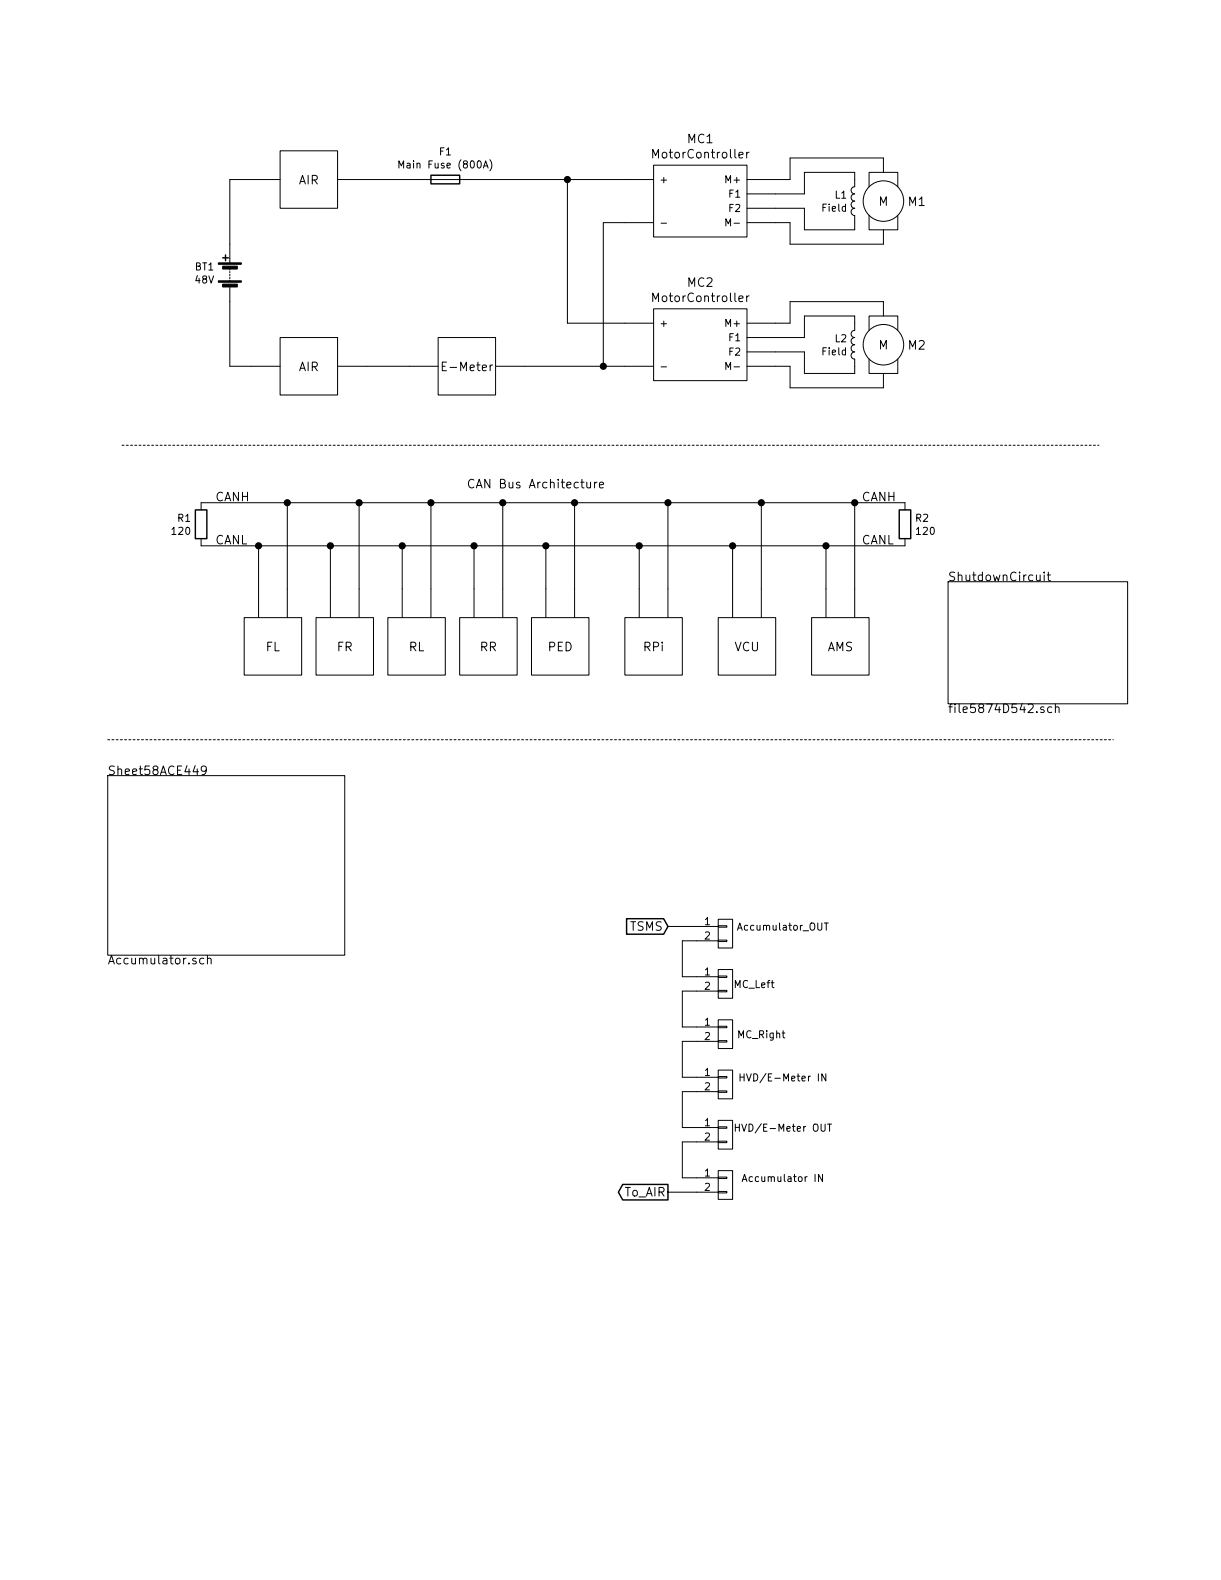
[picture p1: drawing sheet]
<svg xmlns="http://www.w3.org/2000/svg" width="216mm" height="279mm" viewBox="0 0 216 279" stroke-linecap="round" stroke-linejoin="round" font-family="sans-serif">
<g fill="none" stroke="#000" stroke-width=".18">
<path d="M49.5 26.7h10.2v10.1h-10.2zM49.5 31.8h-8.9v14.7M59.7 31.8h55.9M70.5 29.7v-1.3l.5 .9 .4-.9v1.3M85.5 29.7l.4-1.3 .4 1.3M85.6 29.3h.6M86.6 28.2a1.51 1.51 0 0 1 0 2M100.3 31.8v25.4h15.3M115.6 29.2h16.5v12.7h-16.5zM115.6 39.4h-8.9v25.4M116.9 39.5h1M128.3 40v-1.3l.5 .9 .4-.9v1.3"/>
<path d="M129.8 39.5h1M130.7 27.4l.7-.1-.1-.3-.4-.1-.2 .3v.7h.6M132 26.9v1M132.1 34.3h10.1v-3.8h8.9v2.5a.63 .63 0 0 0-.6 .7 .63 .63 0 0 0 .6 .6 .63 .63 0 0 0-.6 .6 .63 .63 0 0 0 .6 .7 .63 .63 0 0 0-.6 .6 .63 .63 0 0 0 .6 .6 .63 .63 0 0 0-.6 .7 .63 .63 0 0 0 .6 .6v2.5h-8.9v-3.8h-10.1M132.1 39.4h7.6v3.8h16.5v-2.6M132.5 26.9l-.3 .1-.2 .2M153.7 38.1v2.5h5v-2.5M153.7 33v-2.5h5v2.5M156.2 30.5v-2.6h-16.5v3.9h-7.6M40.6 50.8v14h8.9M40.6 47.5v.3M40.6 48v.3"/>
<path d="M40.6 48.5v.3M40.6 49v.3M40.6 49.5v.3M49.5 59.7h10.2v10.2h-10.2zM77.5 59.7h10.1v10.2h-10.1zM115.6 54.6h16.5v12.7h-16.5zM130.7 52.8l.7-.1-.1-.3-.4-.1-.2 .3v.7h.6M132 52.3v1M132.1 59.7h10.1v-3.8h8.9v2.5a.63 .63 0 0 0-.6 .7 .63 .63 0 0 0 .6 .6 .63 .63 0 0 0-.6 .6 .63 .63 0 0 0 .6 .7 .63 .63 0 0 0-.6 .6 .63 .63 0 0 0 .6 .6 .63 .63 0 0 0-.6 .7 .63 .63 0 0 0 .6 .6v2.5h-8.9v-3.8h-10.1M132.5 52.3l-.3 .1-.2 .2M153.7 58.4v-2.5h5v2.5M156.2 55.9v-2.6h-16.5v3.9h-7.6"/>
<path d="M59.7 64.8h17.8M87.1 64.5l-.3 .1-.1 .2M87.6 64.8h28M116.9 64.9h1M128.3 65.4v-1.3l.5 .9 .4-.9v1.3M129.8 64.9h1M132.1 64.8h7.6v3.8h16.5v-2.6M153.7 63.5v2.5h5v-2.5M35.6 90.2v-1.3h124.4v1.3M35.6 95.3v1.2h124.4v-1.2M45.7 96.5v12.7M50.8 88.9v20.3"/>
<path d="M58.4 96.5v12.7M63.5 88.9v20.3M71.1 96.5v12.7M76.2 88.9v20.3M83.8 96.5v12.7M88.9 88.9v20.3M96.5 96.5v12.7M101.6 88.9v20.3M103.8 85.3v.8a.38 .38 0 0 0 .6 0M104.4 85.3v1M105.1 85.3v1M105.6 85.3h-.3l-.2 .3"/>
<path d="M106 85.8l.7-.2v-.3h-.5l-.2 .2 .1 .7h.6M113 96.5v12.7M118.1 88.9v20.3M129.5 96.5v12.7M134.6 88.9v20.3M146 96.5v12.7M151.1 88.9v20.3M43.2 109.2h10.1v10.2h-10.1zM55.9 109.2h10.1v10.2h-10.1zM68.6 109.2h10.1v10.2h-10.1zM81.3 109.2h10.1v10.2h-10.1zM94 109.2h10.1v10.2h-10.1z"/>
<path d="M110.5 109.2h10.1v10.2h-10.1zM127 109.2h10.2v10.2h-10.2zM143.5 109.2h10.2v10.2h-10.2zM167.6 102.9h31.8v21.6h-31.8zM183.3 101.7v.8a.38 .38 0 0 0 .6 0M183.9 101.7v1M184.6 101.2v.1M184.6 101.7v1M185.2 101.7h.6M185.4 101.2v1.3l.4 .2M19 137.2h42v31.7h-42zM36.5 136.1l-.3 .3-.5-.1-.1-.2 .1-.5a.48 .48 0 0 1 .7 0 1 1 0 0 1-.4 1.4h-.3"/>
<path d="M184.6 125.1l-.4-.1-.2 .2 .1 .2 .5 .2v.3h-.6M186 125.1a.48 .48 0 0 0-.7 0v.8a.48 .48 0 0 0 .7 0M186.6 125.1h.1a.36 .36 0 0 1 .6 .1v.8M186.6 124.5v1.5M36 169.5a.48 .48 0 0 0-.6 .1v.7a.48 .48 0 0 0 .6 .1M36.7 169.6l.1-.1a.36 .36 0 0 1 .5 .2v.8M36.7 168.9v1.6M118.1 163.8h8.9M127 166.2h1.5v.3h-1.5zM127 163.7h1.5v.3h-1.5zM127 162.6h2.5v5h-2.5zM127 175.1h1.5v.3h-1.5z"/>
<path d="M127 172.6h1.5v.2h-1.5zM127 171.5h2.5v5h-2.5zM127 166.4h-6.4v6.3h6.4M127 175.3h-6.4v6.3h6.4M145.7 163.2h.8M146.1 163.2v1.3M127 184h1.5v.3h-1.5zM127 181.5h1.5v.2h-1.5zM127 180.3h2.5v5.1h-2.5zM127 192.9h1.5v.3h-1.5zM127 190.4h1.5v.2h-1.5zM127 189.2h2.5v5.1h-2.5z"/>
<path d="M127 199.3h1.5v.2h-1.5zM127 198.1h2.5v5.1h-2.5zM127 184.2h-6.4v6.3h6.4M127 193h-6.4v6.4h6.4M130 198.8v1.3M130 199.4h.7M130.9 190.5h.7M130.9 189.9v1.3M146 189.9v1.3l-.7-1.3v1.3M146.3 198.8h.7M146.7 198.8v1.3M118.1 210.8h8.9"/>
<path d="M127 201.8h1.5v.3h-1.5zM127 210.7h1.5v.2h-1.5zM127 208.2h1.5v.2h-1.5zM127 207h2.5v5.1h-2.5zM127 201.9h-6.4v6.4h6.4M131.2 208.9l.4-1.2 .5 1.2M145.4 207.7v1.2l-.7-1.2v1.2"/>
<circle cx="156.2" cy="35.6" r="3.6"/>
<circle cx="156.2" cy="61" r="3.6"/>
</g>
<path d="M39.4 50.2h2.6v.5h-2.6zM39.4 47.1h2.6v.5h-2.6zM38.6 49.7h4.1v.2h-4.1zM38.6 46.5h4.1v.2h-4.1z" fill="#000" stroke="#000" stroke-width=".18"/>
<path d="M76.2 31h5.1v1.5h-5.1zM39.4 45.6h1M39.9 45.1v1M34.5 90.2h2.1v5.1h-2.1zM159 90.2h2v5.1h-2zM110.8 162.5h6.5l.8 1.3-.8 1.4h-6.5zM110.1 209.4h8v2.8h-8l-.8-1.4z" fill="none" stroke="#000" stroke-width=".25"/>
<g fill="#000" stroke="#000" stroke-width=".25">
<circle cx="100.3" cy="31.8" r=".51"/>
<circle cx="106.7" cy="64.8" r=".51"/>
<circle cx="45.7" cy="96.5" r=".51"/>
<circle cx="50.8" cy="88.9" r=".51"/>
<circle cx="58.4" cy="96.5" r=".51"/>
<circle cx="63.5" cy="88.9" r=".51"/>
<circle cx="71.1" cy="96.5" r=".51"/>
<circle cx="76.2" cy="88.9" r=".51"/>
<circle cx="83.8" cy="96.5" r=".51"/>
<circle cx="88.9" cy="88.9" r=".51"/>
<circle cx="96.5" cy="96.5" r=".51"/>
<circle cx="101.6" cy="88.9" r=".51"/>
<circle cx="113" cy="96.5" r=".51"/>
<circle cx="118.1" cy="88.9" r=".51"/>
<circle cx="129.5" cy="96.5" r=".51"/>
<circle cx="134.6" cy="88.9" r=".51"/>
<circle cx="146.1" cy="96.5" r=".51"/>
<circle cx="151.1" cy="88.9" r=".51"/>
</g>
<path d="M21.6 78.7h172.7M19 130.8h177.8" fill="none" stroke="#000" stroke-width=".18" stroke-dasharray=".3 .4"/>
<g font-size="2.1">
<text x="115.8" y="28">MotorController</text>
<text x="121.6" y="25.3">MC1</text>
<text x="52.8" y="32.6">AIR</text>
<text x="155.3" y="36.4">M</text>
<text x="160.6" y="36.4">M1</text>
<text x="115.8" y="53.4">MotorController</text>
<text x="121.6" y="50.7">MC2</text>
<text x="52.8" y="65.6">AIR</text>
<text x="78.7" y="65.6">E-Meter</text>
<text x="155.3" y="61.8">M</text>
<text x="160.6" y="61.8">M2</text>
<text x="38.1" y="88.6">CANH</text>
<text x="82.5" y="86.4">CAN Bus Architecture</text>
<text x="152.4" y="88.6">CANH</text>
<text x="38.1" y="96.3">CANL</text>
<text x="152.4" y="96.3">CANL</text>
<text x="167.6" y="102.8">ShutdownCircuit</text>
<text x="47" y="115.2">FL</text>
<text x="59.6" y="115.2">FR</text>
<text x="72.3" y="115.2">RL</text>
<text x="84.8" y="115.2">RR</text>
<text x="96.9" y="115.2">PED</text>
<text x="113.8" y="115.2">RPi</text>
<text x="129.8" y="115.2">VCU</text>
<text x="146.2" y="115.2">AMS</text>
<text x="167.6" y="126.1">file5874D542.sch</text>
<text x="19" y="137.1">Sheet58ACE449</text>
<text x="111.3" y="164.6">TSMS</text>
<text x="19" y="170.5">Accumulator.sch</text>
<text x="110.3" y="211.6">To_AIR</text>
</g>
<g font-size="1.8">
<text x="71.5" y="29.8">Main Fuse (800A)</text>
<text x="77.7" y="27.5">F1</text>
<text x="116.6" y="32.4">+</text>
<text x="128.5" y="32.4">M+</text>
<text x="129" y="34.9">F1</text>
<text x="147.7" y="35.1">L1</text>
<text x="129" y="37.5">F2</text>
<text x="145.4" y="37.4">Field</text>
<text x="34.5" y="47.8">BT1</text>
<text x="34.5" y="50.1">48V</text>
<text x="116.6" y="57.8">+</text>
<text x="128.5" y="57.8">M+</text>
<text x="129" y="60.3">F1</text>
<text x="129" y="62.9">F2</text>
<text x="145.4" y="62.8">Field</text>
<text x="147.7" y="60.5">L2</text>
<text x="30.5" y="94.6">120</text>
<text x="31.4" y="92.3">R1</text>
<text x="161.9" y="92.3">R2</text>
<text x="162.2" y="94.6">120</text>
<text x="124.6" y="163.6">1</text>
<text x="124.6" y="166.1">2</text>
<text x="130.7" y="164.5">Accumulator_OUT</text>
<text x="124.6" y="172.5">1</text>
<text x="124.6" y="175">2</text>
<text x="129.9" y="174.7">MC_Left</text>
<text x="124.6" y="181.4">1</text>
<text x="124.6" y="183.9">2</text>
<text x="130.5" y="183.6">MC_Right</text>
<text x="124.6" y="190.2">1</text>
<text x="132" y="191.2">HVD/E-Meter IN</text>
<text x="124.6" y="192.8">2</text>
<text x="124.6" y="199.1">1</text>
<text x="124.6" y="201.7">2</text>
<text x="131" y="200.1">HVD/E-Meter OUT</text>
<text x="124.6" y="208">1</text>
<text x="131.9" y="209">Accumulator IN</text>
<text x="124.6" y="210.6">2</text>
</g>
</svg>
